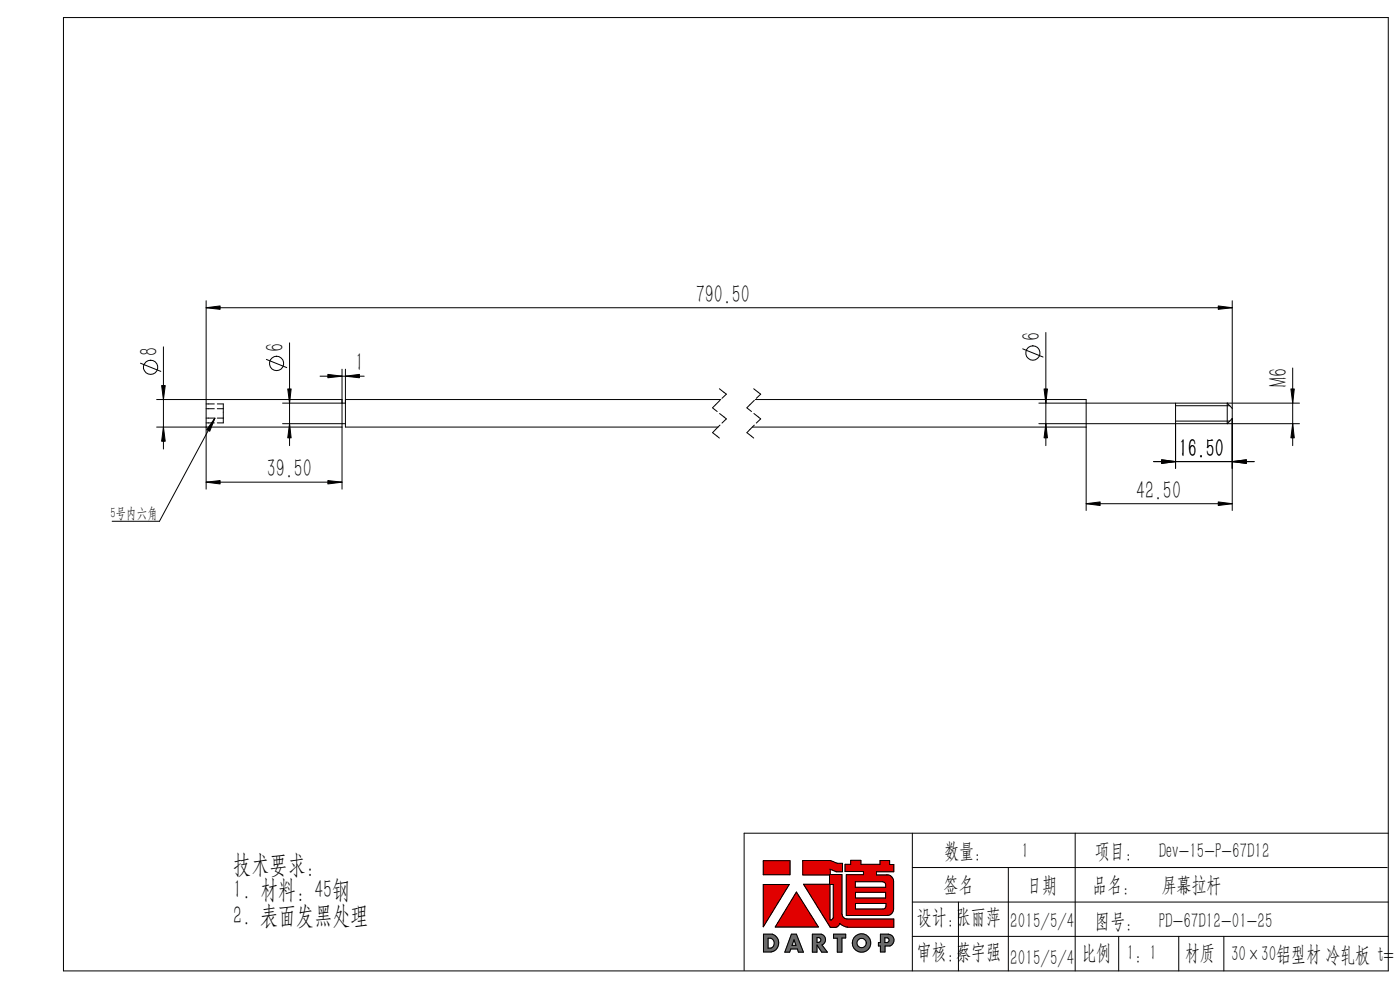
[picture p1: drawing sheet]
<svg xmlns="http://www.w3.org/2000/svg" width="297mm" height="210mm" viewBox="0 0 297 210" stroke-linecap="round" stroke-linejoin="round" font-family="sans-serif">
<g fill="none" stroke="#000" stroke-width=".21">
<path d="M13.5 3.7h281v202.3h-281zM29.8 77l4.3 1.8M34.7 73.6v21.6M43.7 63.8v40M43.7 65.3h217.7M56.5 76.2l4.3 1.8M61.4 72.7v21.8M67.9 79.8h9.4M72.6 78.3v7.2M73.3 78.3v7.2h-13.4M217 74l4.3 1.7M221.9 70.5v24"/>
<path d="M261.4 63.8v22.8M274.2 78.1v16.4M33.2 84.8h39.4v5.8M33.2 90.6h39.4M43.7 86.7h1.8M43.7 88.7h1.8M43.7 85.7h1.8M43.7 89.7h1.8M45.6 88.7l-11.8 21.9h-10M46.1 85.7h1.3v4h-1.3M46.1 86.7h1.3M46.1 88.7h1.3"/>
<path d="M59.9 89.9h13.4M72.6 90.6v13.2M151.2 86.5l.9 .8M152.6 82.5l1.5 1.1-.9 .9M152.7 87.7l1.4 1.2-.9 .8M152.7 84.9l-1.5 1.6M152.7 90.2l-1.5 1.6 1.4 1.1M152.9 84.8h-79.6v5.8h79M158.5 86.5l.9 .8M159.6 90.6h70.8M159.9 82.5l1.5 1.1-1 .9M159.9 87.7l1.5 1.2-1 .8"/>
<path d="M160 84.9l-1.5 1.6M160 90.2l-1.5 1.6 1.4 1.1M160.2 84.8h70.2v5.8M220.4 89.9h55.3M220.4 85.5h55.3M230.4 90.6v17.7M244.7 97.9h21.4M249.4 85.5v13.9M249.4 86.1h11.5M249.4 89.3h11.5M261.4 86.6l-1.1-1.1v4.4l1.1-1.1M261.4 86.6v2.2"/>
<path d="M261.4 88.8v19.5M43.7 102.3h28.9M230.4 106.8h31M193.5 176.7v29.3M228.1 176.7v29.3M294.5 176.7h-136.6v29.2M161.9 182.6h5.7v2.9h-5.7zM161.9 187.6h5.5l-5.5 9zM162 198.2h1.9a1.95 1.95 0 0 1 1.3 2 1.95 1.95 0 0 1-1.6 1.7h-1.6zM162.9 199a1.08 1.08 0 0 1 1.4 1.1 1.08 1.08 0 0 1-1.4 1zM167.9 198.2h1.1l1.4 3.8h-1l-.2-.7h-1.4l-.3 .7h-1zM168.4 199.3l.5 1.2h-.9z"/>
<path d="M169 189.2l4.6 7.4h-9.1zM170.3 182.5h5.8l1.5 .6h1.1v1.8h-1.3l-1.3-.5v1.1h2.5v8.3a1.16 1.16 0 0 0 1.1 1.1h9.9v1.8h-9.9l-1.6-.8-.6 .7-1.4 .1-5.6-9.1h5.5v-2h-5.7zM172.3 198.2h1.9a1.2 1.2 0 0 1 .9 1 1.2 1.2 0 0 1-.7 1.2l1.1 1.6h-1.2l-1-1.6v1.6h-1zM173.3 198.9h.4a.52 .52 0 0 1 .5 .5 .52 .52 0 0 1-.5 .5h-.4zM176.1 187.6h.7v7.1l-.4 .5h-.3zM176.8 198.2h2.6v.8h-.8v3h-1v-3h-.8zM179.3 183.3h1.2v-.8h2.1v.8h4.1v-.8h2v.9h.9v1.5h-3.7v.7h2.3a1.37 1.37 0 0 1 1.4 1.3v5.9a1.37 1.37 0 0 1-1.4 1.4h-8.7v-8.7h3.7v-.6h-3.9zM181.4 187h5.8a.73 .73 0 0 1 .7 .7v.5h-6.5zM181.5 191.6h6.5v.6a.65 .65 0 0 1-.7 .6h-5.8zM181.5 189.3h6.4v1.2h-6.4zM186.8 198.2h1.7a1.29 1.29 0 0 1 1.2 1.1 1.29 1.29 0 0 1-.9 1.4h-1.1v1.2h-.9v-1.2h-.4v-.8h.4zM187.7 198.9h.6a.52 .52 0 0 1 .3 .5 .52 .52 0 0 1-.4 .5h-.5z"/>
<path d="M193.5 184h100.8M193.5 198.6h101M193.5 191.3h101M203.3 191.3v14.7M213.9 184v22M237.3 198.6v7.4M250.1 198.6v7.4M259.6 198.6v7.4"/>
<circle cx="32" cy="77.9" r="1.51"/>
<circle cx="58.7" cy="77.1" r="1.52"/>
<circle cx="219.1" cy="74.9" r="1.52"/>
<circle cx="182.8" cy="200" r="1.97"/>
<circle cx="182.8" cy="200" r=".99"/>
</g>
<g fill="#6a6a6a" stroke="#6a6a6a" stroke-width=".21">
<path d="M162 198.2v3.7l2-.1 .7-.5 .4-.7a1.9 1.9 0 0 0-1.2-2.4zM162.9 199l.8 .1 .6 .7-.2 .9-.5 .4h-.7z" fill-rule="evenodd"/>
<path d="M167.9 198.2l-1.4 3.8h1l.3-.7h1.4l.2 .7h1l-1.4-3.8zM168.4 199.3l.5 1.2h-.9z" fill-rule="evenodd"/>
<path d="M172.3 198.2v3.8h1v-1.6l1 1.6h1.2l-1.1-1.6 .5-.4 .2-.3v-.6l-.2-.5-.6-.4zM173.3 198.9h.5l.3 .2 .1 .3-.3 .4-.6 .1z" fill-rule="evenodd"/>
<path d="M176.8 198.2h2.6v.8h-.8v3h-1v-3h-.8z" fill-rule="evenodd"/>
<path d="M180.8 200a1.95 1.95 0 0 0 3.9 0 1.95 1.95 0 0 0-3.9 0zM181.8 200a1 1 0 0 1 2 0 1 1 0 0 1-2 0z" fill-rule="evenodd"/>
<path d="M186.8 198.2v1.7h-.4v.8h.4v1.2h.9v-1.2h1.1l.5-.3 .3-.6v-.7l-.2-.4-.6-.5zM187.7 198.9h.6l.3 .2v.4l-.1 .3-.8 .1z" fill-rule="evenodd"/>
</g>
<g fill="#e10000" stroke="#e10000" stroke-width=".21">
<path d="M161.9 187.6h5.5l-5.5 9z"/>
<path d="M169 189.2l4.6 7.4h-9.1z"/>
<path d="M161.9 182.6h5.7v2.9h-5.7z" fill-rule="evenodd"/>
<path d="M170.3 182.5v3.1h5.7v2h-5.5l5.6 9.1h1.2l.6-.4a.3 .3 0 0 1 .3-.4 .3 .3 0 0 1 .3 .3l1.2 .5h9.9v-1.8h-10.1l-.5-.2-.4-.8v-8.4h-2.5v-1.1l1.3 .5h1.3v-1.8h-1.1l-1.5-.6zM176.1 187.6h.7v7.1l-.4 .5h-.3z" fill-rule="evenodd"/>
<path d="M181.5 189.3h6.4v1.2h-6.4zM179.3 183.3v1.6h3.9v.6h-3.7v8.7h8.9l.6-.3 .3-.3 .3-.6-.1-6.5-.3-.5-.7-.4h-2.6v-.7h3.7v-1.5h-.9v-.9h-2v.8h-4.1v-.8h-2.1v.8zM181.4 187h5.9l.5 .4 .1 .8h-6.5zM181.5 191.6h6.5v.8l-.5 .4h-6z" fill-rule="evenodd"/>
</g>
<g fill="#000" stroke="#000" stroke-width=".21">
<path d="M43.7 65.3l3-.4v.7zM69.6 79.4l3 .4-3 .3zM73.3 79.8l2.9-.4v.7zM258.4 64.9l3 .4-3 .3zM34.7 90.6l.4 3h-.8zM34.3 81.8h.8l-.4 3zM45.6 88.7l-1.1 2.8-.6-.4zM61 82.5h.8l-.4 3zM61.4 89.9l.4 3h-.8zM221.5 82.5h.7l-.3 3zM221.9 89.9l.3 3h-.7zM246.4 97.5l3 .4-3 .4z"/>
<path d="M261.4 97.9l3-.4v.8zM273.9 82.5h.7l-.4 3zM274.2 89.9l.4 3h-.7zM43.7 102.3l3-.4v.8zM69.6 101.9l3 .4-3 .4zM230.4 106.8l3-.3v.7zM258.4 106.5l3 .3-3 .4z"/>
</g>
<g font-size="5.5">
<text x="147.6" y="64.2">790.50</text>
<text x="33.5" y="75.5" transform="rotate(-90 33.5 75.5)">8</text>
<text x="60.2" y="74.7" transform="rotate(-90 60.2 74.7)">6</text>
<text x="220.7" y="72.4" transform="rotate(-90 220.7 72.4)">6</text>
<text x="75.4" y="78.7">1</text>
<text x="273" y="82" transform="rotate(-90 273 82)">M6</text>
<text x="56.6" y="101.2">39.50</text>
<text x="250.1" y="96.9">16.50</text>
<text x="241" y="105.8">42.50</text>
<text x="49.5" y="185.1">技术要求:</text>
<text x="49.5" y="190.6">1. 材料: 45钢</text>
<text x="49.5" y="196.1">2. 表面发黑处理</text>
</g>
<g font-size="4.6">
<text x="200.3" y="182">数量：</text>
<text x="216.7" y="182">1</text>
<text x="232.3" y="182">项目：</text>
<text x="245.8" y="182">Dev-15-P-67D12</text>
<text x="200.2" y="189.2">签名</text>
<text x="217.9" y="189.2">日期</text>
<text x="231.7" y="189.2">品名：</text>
<text x="246.4" y="189.2">屏幕拉杆</text>
<text x="194.5" y="196">设计：张丽萍</text>
<text x="214.3" y="196.8">2015/5/4</text>
<text x="232.3" y="196.8">图号：</text>
<text x="245.8" y="196.8">PD-67D12-01-25</text>
<text x="194.5" y="203.3">审核：蔡宇强</text>
<text x="229.4" y="203.6">比例</text>
<text x="239.1" y="203.6">1：1</text>
<text x="251.4" y="203.6">材质</text>
<text x="261.1" y="203.9">30×30铝型材 冷轧板 t= m</text>
<text x="214.3" y="204.7">2015/5/4</text>
</g>
<text font-size="3.2" x="23.4" y="109.9">5号内六角</text>
</svg>
